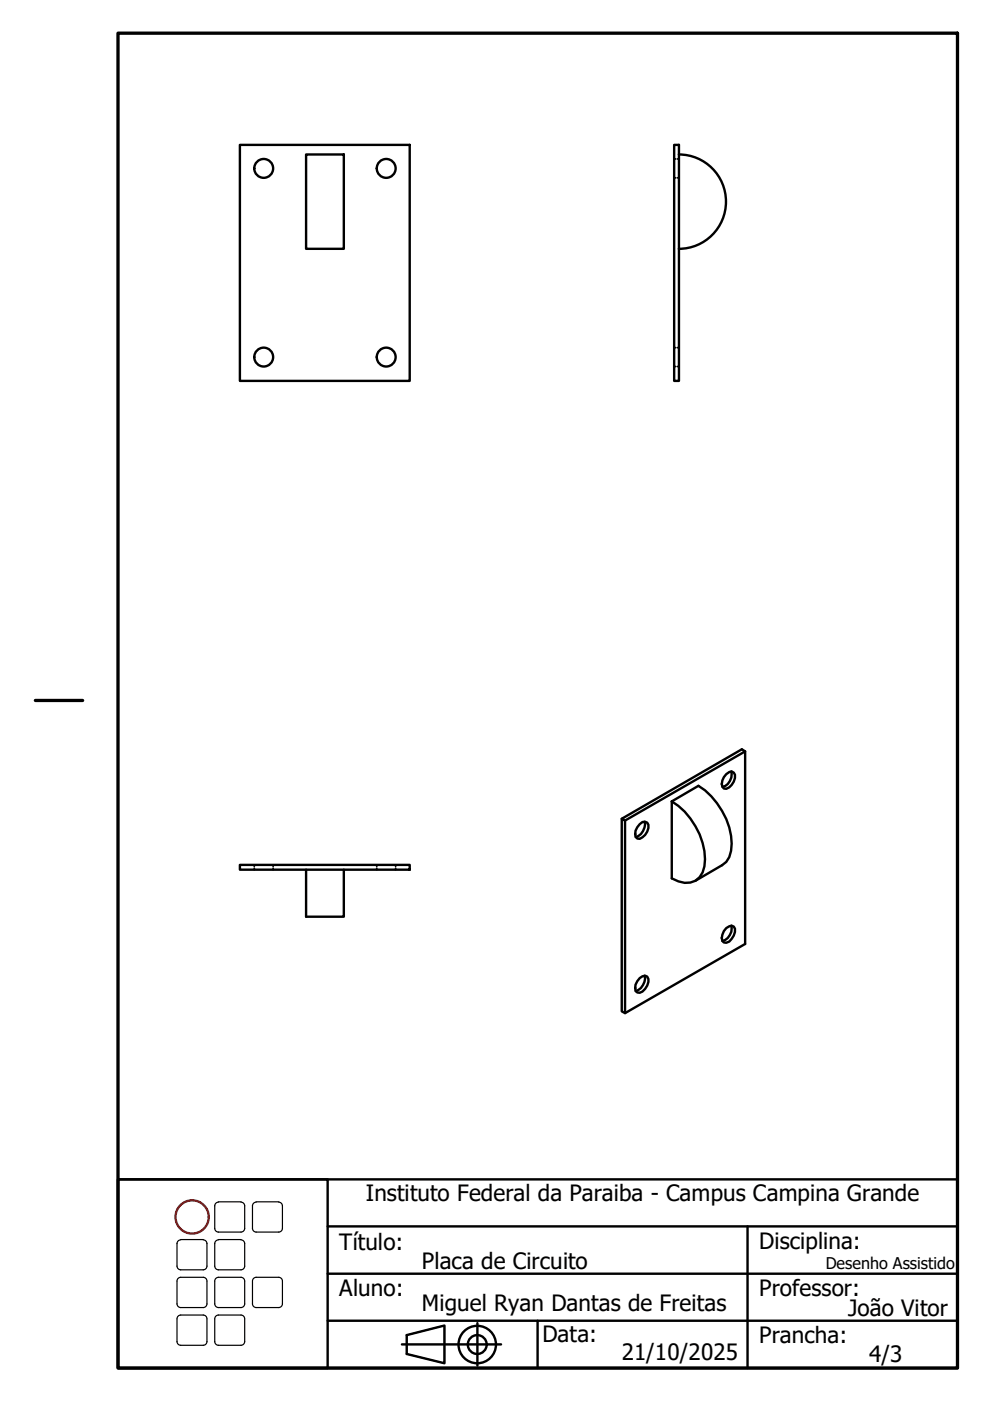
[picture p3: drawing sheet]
<svg xmlns="http://www.w3.org/2000/svg" width="210mm" height="297mm" viewBox="0 0 210 297" stroke-linecap="round" stroke-linejoin="round" font-family="sans-serif">
<g fill="none" stroke="#000" stroke-width=".51">
<path d="M50.9 30.7h36v50.1h-36zM64.9 32.8h8v20h-8zM142.9 30.7h1.1v50.1h-1.1zM143.9 32.8a10 10 0 0 1 10 10 10 10 0 0 1-10 10M158 159.3v40.8l-25.5 14.7-.7-.4v-40.8M132.5 174l25.5-14.7-.7-.4-25.5 14.7 .7 .4v40.8M135.6 174.7l.6-.4 .6-.1 .4 .2a2.3 2.3 0 0 1-1 3.1l-.6 .3h-.5l-.4-.4a2.62 2.62 0 0 1 .9-2.7zM136.7 174.2a2.84 2.84 0 0 1-1.9 3.3M142.4 169.9a15.4 15.4 0 0 1 7.1 12.3 5 5 0 0 1-2.1 4.5 5 5 0 0 1-5-.5zM142.4 169.9l5.7-3.3a15.6 15.6 0 0 1 7 12.3 4.8 4.8 0 0 1-2 4.5l-5.7 3.3M154 164.1l.6-.4 .5-.1 .5 .2a2.34 2.34 0 0 1-1 3.1l-.6 .3h-.5a1.81 1.81 0 0 1 0-2.4zM155.1 163.6a2.71 2.71 0 0 1-1.9 3.2"/>
<path d="M50.9 183.4h36v1h-36zM64.9 184.4v10h8v-10M154 196.8l1.1-.5 .5 .2a2.14 2.14 0 0 1-.5 2.6l-.5 .5-.6 .3-.5-.1a1.81 1.81 0 0 1 0-2.4zM155.1 196.3a2.8 2.8 0 0 1-1.9 3.2M135.6 207.4l.6-.4 .6-.1 .4 .2a2.38 2.38 0 0 1-1 3.1l-.6 .3-.5-.1-.4-.3a2.67 2.67 0 0 1 .9-2.7zM136.7 206.9a2.84 2.84 0 0 1-1.9 3.2"/>
<circle cx="55.9" cy="35.7" r="2"/>
<circle cx="81.9" cy="35.7" r="2"/>
<circle cx="55.9" cy="75.7" r="2"/>
<circle cx="81.9" cy="75.7" r="2"/>
</g>
<!-- layer: Oculto (ISO) -->
<g fill="none" stroke="#000" stroke-width=".38">
<path d="M142.9 37.7h.4M142.9 33.7h.4M143.6 37.7h.4M143.6 33.7h.4M142.9 77.7h.4M142.9 73.7h.4M143.6 77.7h.4M143.6 73.7h.4M53.9 183.4v.3M53.9 184.1v.3M57.9 183.4v.3M57.9 184.1v.3"/>
<path d="M79.9 183.4v.3M79.9 184.1v.3M83.9 183.4v.3M83.9 184.1v.3"/>
</g>
<!-- layer: Borda (ISO) -->
<path d="M25 7h178v283.1h-178zM7.5 148.5h10" fill="none" stroke="#000" stroke-width=".7"/>
<circle cx="40.7" cy="258" r="3.5" fill="none" stroke="#f00" stroke-width=".51"/>
<g fill="none" stroke="#000" stroke-width=".51">
<path d="M25 250h44.5v40.1h-44.5zM25 250h178v40.1h-178zM69.5 270.1h133.5M69.5 260h133.5M158.5 260v30.1M69.5 280h133.5M85.2 285h21M86.2 283.1l8-2.1v8l-8-1.9zM101.2 280.5v9M114 280v10.1"/>
<circle cx="101.2" cy="285.1" r="4"/>
<circle cx="101.2" cy="285.1" r="2"/>
</g>
<!-- layer: 02_Legenda -->
<g fill="none" stroke="#000" stroke-width=".25">
<path d="M46.3 254.8h4.8M46.3 254.9a.79 .79 0 0 0-.8 .8v4.8M51.1 254.9a.79 .79 0 0 1 .8 .8v4.8M54.3 254.8h4.8M54.3 254.9a.79 .79 0 0 0-.8 .8v4.8M59.1 254.9a.79 .79 0 0 1 .8 .8v4.8M37.5 268.4a.79 .79 0 0 0 .8 .8M37.5 276.4a.79 .79 0 0 0 .8 .8M37.5 271.6v4.9M37.5 279.6v4.9M38.3 270.8h4.8a.79 .79 0 0 1 .8 .8M38.3 278.8h4.8a.79 .79 0 0 1 .8 .8"/>
<path d="M38.3 262.8h4.8M38.3 262.9a.79 .79 0 0 0-.8 .8v4.8M38.3 270.8a.79 .79 0 0 0-.8 .8M38.3 278.8a.79 .79 0 0 0-.8 .8M43.1 262.9a.79 .79 0 0 1 .8 .8v4.8M43.9 271.6v4.9M43.9 279.6v4.9M43.9 268.4a.79 .79 0 0 1-.8 .8h-4.8M43.9 276.4a.79 .79 0 0 1-.8 .8h-4.8M45.5 260.4a.79 .79 0 0 0 .8 .8M45.5 268.4a.79 .79 0 0 0 .8 .8M45.5 276.4a.79 .79 0 0 0 .8 .8"/>
<path d="M45.5 271.6v4.9M45.5 279.6v4.9M46.3 278.8h4.8a.79 .79 0 0 1 .8 .8M46.3 270.8h4.8a.79 .79 0 0 1 .8 .8M46.3 262.8h4.8M46.3 262.9a.79 .79 0 0 0-.8 .8v4.8M46.3 278.8a.79 .79 0 0 0-.8 .8M46.3 270.8a.79 .79 0 0 0-.8 .8M51.1 262.9a.79 .79 0 0 1 .8 .8v4.8M51.9 268.4a.79 .79 0 0 1-.8 .8h-4.8M51.9 260.4a.79 .79 0 0 1-.8 .8h-4.8M51.9 276.4a.79 .79 0 0 1-.8 .8h-4.8"/>
<path d="M51.9 271.6v4.9M51.9 279.6v4.9M53.5 260.4a.79 .79 0 0 0 .8 .8M53.5 276.4a.79 .79 0 0 0 .8 .8M53.5 271.6v4.9M54.3 270.8h4.8a.79 .79 0 0 1 .8 .8M54.3 270.8a.79 .79 0 0 0-.8 .8M59.9 260.4a.79 .79 0 0 1-.8 .8h-4.8M59.9 276.4a.79 .79 0 0 1-.8 .8h-4.8M59.9 271.6v4.9M37.5 284.4a.79 .79 0 0 0 .8 .8M43.9 284.4a.79 .79 0 0 1-.8 .8h-4.8"/>
<path d="M45.5 284.4a.79 .79 0 0 0 .8 .8M51.9 284.4a.79 .79 0 0 1-.8 .8h-4.8M86.2 283.1l8-2.1v8l-8-1.9z"/>
</g>
<g font-size="4.8">
<text x="77.5" y="254.7">Instituto Federal da Paraiba - Campus Campina Grande</text>
<text x="71.9" y="265">Título:</text>
<text x="89.5" y="269">Placa de Circuito</text>
<text x="161" y="264.7">Disciplina:</text>
<text x="71.9" y="274.7">Aluno:</text>
<text x="161" y="274.7">Professor:</text>
<text x="89.5" y="278.1">Miguel Ryan Dantas de Freitas</text>
<text x="179.8" y="278.9">João Vitor</text>
<text x="115" y="284.5">Data:</text>
<text x="161" y="284.7">Prancha:</text>
<text x="131.8" y="288.3">21/10/2025</text>
<text x="184.3" y="288.8">4/3</text>
</g>
<text font-size="3.4" x="175.1" y="269">Desenho Assistido</text>
</svg>
